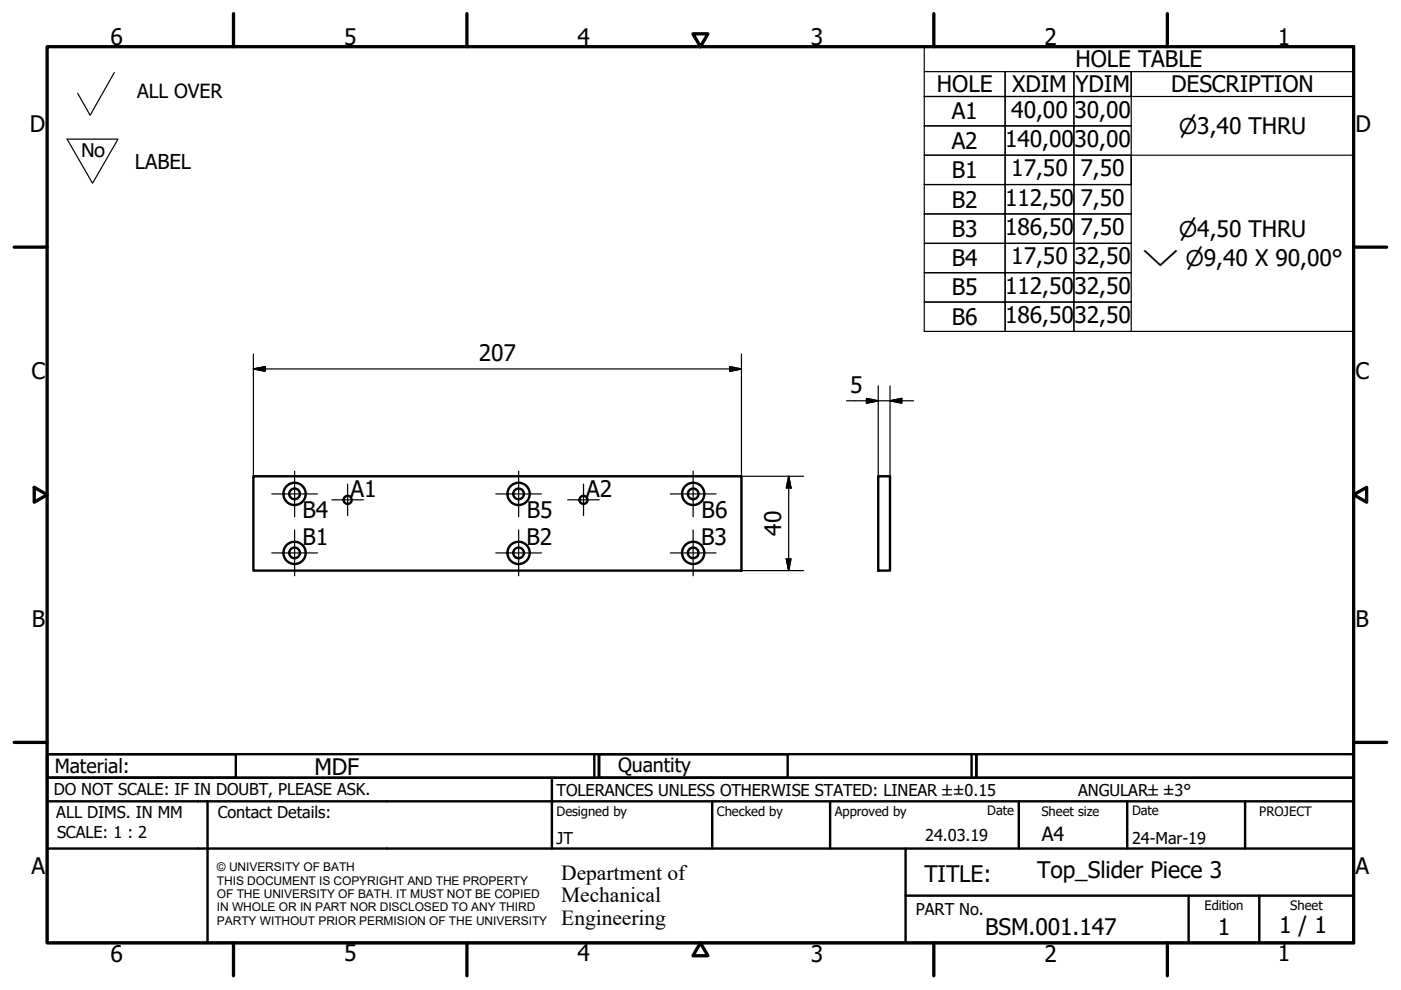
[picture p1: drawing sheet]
<svg xmlns="http://www.w3.org/2000/svg" width="297mm" height="210mm" viewBox="0 0 297 210" stroke-linecap="round" stroke-linejoin="round" font-family="sans-serif">
<!-- layer: Visible (ISO) -->
<g fill="none" stroke="#000" stroke-width=".51">
<path d="M53.7 101h103.5v20h-103.5zM186.2 101h2.5v20h-2.5z"/>
<circle cx="62.5" cy="104.7" r="1.13"/>
<circle cx="62.5" cy="117.2" r="1.13"/>
<circle cx="62.5" cy="104.7" r="2.36"/>
<circle cx="62.5" cy="117.2" r="2.36"/>
<circle cx="73.7" cy="106" r=".86"/>
<circle cx="110" cy="104.7" r="1.13"/>
<circle cx="110" cy="117.2" r="1.13"/>
<circle cx="110" cy="104.7" r="2.36"/>
<circle cx="110" cy="117.2" r="2.36"/>
<circle cx="123.7" cy="106" r=".86"/>
<circle cx="147" cy="104.7" r="1.13"/>
<circle cx="147" cy="117.2" r="1.13"/>
<circle cx="147" cy="104.7" r="2.36"/>
<circle cx="147" cy="117.2" r="2.36"/>
</g>
<!-- layer: Border (ISO) -->
<g fill="none" stroke="#000" stroke-width=".7">
<path d="M10 9.9h277v190h-277zM49.5 2.9v7M99 2.9v7M146.9 7.2h3.2l-1.6 2.7zM198 2.9v7M247.5 2.9v7M3 52.4h7M287 52.4h7M7.3 103.3l2.7 1.6-2.7 1.6zM287 104.9l2.8-1.6v3.2zM3 157.4h7M287 157.4h7"/>
<path d="M49.5 199.9v7M99 199.9v7M148.5 199.9l1.6 2.7h-3.2zM198 199.9v7M247.5 199.9v7"/>
</g>
<!-- layer: Title (ISO) -->
<g fill="none" stroke="#000" stroke-width=".51">
<path d="M10 159.9h40v5h-40zM10 159.9h117v5h-117zM126 159.9v5M127 159.9h40v5h-40zM127 159.9h80v5h-80zM206 159.9v5M207 159.9h80v5h-80zM10 169.9v-5h277v5M10 169.9h277v30h-277zM10 179.9h277M44 169.9v30M117 164.9v15"/>
<path d="M151 169.9v10M176 169.9v10M192 179.9v20M216 169.9v10M239 169.9v10M264 169.9v10M192 189.9h95M252 189.9v10M267 189.9v10"/>
</g>
<!-- layer: Sketch Geometry (ISO) -->
<path d="M24.2 15.4l-5.1 9-2.6-4.6M14.2 29.5h10.8l-5.4 9.4z" fill="none" stroke="#000" stroke-width=".25"/>
<!-- layer: Symbol (ISO) -->
<g fill="none" stroke="#000" stroke-width=".25">
<path d="M196 15.2h17.1v5.3h-17.1h17.1v6.2h-17.1h17.1v6.2h-17.1h17.1v6.2h-17.1h17.1v6.3h-17.1h17.1v6.2h-17.1h17.1v6.2h-17.1h17.1v6.2h-17.1h17.1v6.3v-6.3h14.6v6.3v-6.3h12.1v6.3M196 9.9h91v60.4h-91zM213.1 15.2h14.6v5.3h-14.6zM227.7 15.2h12.1v5.3h-12.1zM287 15.2h-47.2v5.3h47.2M213.1 20.5h14.6v6.2h-14.6zM213.1 26.7h14.6v6.2h-14.6zM213.1 32.9h14.6v6.2h-14.6zM213.1 39.1h14.6v6.3h-14.6zM227.7 20.5h12.1v6.2h-12.1zM227.7 26.7h12.1v6.2h-12.1zM227.7 32.9h12.1v6.2h-12.1z"/>
<path d="M227.7 39.1h12.1v6.3h-12.1zM239.8 39.1v-6.2h47.2v6.2M213.1 45.4h14.6v6.2h-14.6zM213.1 51.6h14.6v6.2h-14.6zM213.1 57.8h14.6v6.2h-14.6zM227.7 45.4h12.1v6.2h-12.1zM227.7 51.6h12.1v6.2h-12.1zM227.7 57.8h12.1v6.2h-12.1z"/>
</g>
<!-- layer: Dimension (ISO) -->
<g fill="none" stroke="#000" stroke-width=".25">
<path d="M53.7 78.2l2.5-.5v1zM53.7 78.2h103.5M53.7 75v26M154.7 77.7l2.5 .5-2.5 .5zM157.2 75v26h13.2M179.5 85h14.2M183.7 84.5l2.5 .5-2.5 .5zM186.2 81.8v19.2M188.7 85l2.5-.5v1zM188.7 81.8v19.2M166.7 118.5h1l-.5 2.5zM167.2 101l.5 2.5h-1z"/>
<path d="M167.2 101v20M157.2 121h13.2"/>
</g>
<path d="M53.7 78.2l2.5-.5zM53.7 78.2l2.5-.5v1zM154.7 78.7l2.5-.5zM154.7 77.7l2.5 .5-2.5 .5zM183.7 85.5l2.5-.5zM183.7 84.5l2.5 .5-2.5 .5zM188.7 85l2.5-.5zM188.7 85l2.5-.5v1zM166.7 118.5l.5 2.5zM166.7 118.5h1l-.5 2.5zM167.2 101l.5 2.5zM167.2 101l.5 2.5h-1z" fill="#000" stroke="#000" stroke-width=".25"/>
<!-- layer: Center Mark (ISO) -->
<g fill="none" stroke="#000" stroke-width=".25">
<path d="M62.5 99.9v9.7M110 99.9v9.7M147 99.9v9.7M57.6 104.7h9.7M57.6 117.2h9.7M62.5 112.4v9.7M70.4 106h6.7M73.7 102.6v6.7M105.1 117.2h9.7M105.1 104.7h9.7M110 112.4v9.7M120.4 106h6.7"/>
<path d="M123.7 102.6v6.7M142.1 104.7h9.7M142.1 117.2h9.7M147 112.4v9.7"/>
</g>
<g font-size="4.8">
<text x="23.4" y="9.5">6</text>
<text x="72.9" y="9.5">5</text>
<text x="122.4" y="9.5">4</text>
<text x="171.9" y="9.5">3</text>
<text x="221.4" y="9.5">2</text>
<text x="270.9" y="9.5">1</text>
<text x="228" y="14.3">HOLE TABLE</text>
<text x="198.6" y="19.6">HOLE</text>
<text x="214.6" y="19.6">XDIM</text>
<text x="228" y="19.6">YDIM</text>
<text x="248.3" y="19.6">DESCRIPTION</text>
<text x="6.3" y="27.9">D</text>
<text x="201.8" y="25.3">A1</text>
<text x="214.4" y="24.9">40,00</text>
<text x="227.8" y="24.9">30,00</text>
<text x="287.4" y="27.9">D</text>
<text x="201.8" y="31.6">A2</text>
<text x="213.1" y="31.2">140,00</text>
<text x="227.8" y="31.2">30,00</text>
<text x="201.8" y="37.8">B1</text>
<text x="214.4" y="37.4">17,50</text>
<text x="229.1" y="37.4">7,50</text>
<text x="201.8" y="44">B2</text>
<text x="213.1" y="43.6">112,50</text>
<text x="229.1" y="43.6">7,50</text>
<text x="201.8" y="50.2">B3</text>
<text x="213.1" y="49.8">186,50</text>
<text x="229.1" y="49.8">7,50</text>
<text x="201.8" y="56.4">B4</text>
<text x="214.4" y="56">17,50</text>
<text x="227.8" y="56">32,50</text>
<text x="201.8" y="62.6">B5</text>
<text x="213.1" y="62.3">112,50</text>
<text x="227.8" y="62.3">32,50</text>
<text x="201.8" y="68.9">B6</text>
<text x="213.1" y="68.5">186,50</text>
<text x="227.8" y="68.5">32,50</text>
<text x="101.5" y="76.6">207</text>
<text x="6.7" y="80.4">C</text>
<text x="180.2" y="83.4">5</text>
<text x="287.4" y="80.4">C</text>
<text x="74.3" y="105.4">A1</text>
<text x="124.3" y="105.4">A2</text>
<text x="64.1" y="109.9">B4</text>
<text x="111.7" y="109.8">B5</text>
<text x="148.8" y="109.8">B6</text>
<text x="165.6" y="113.6" transform="rotate(-90 165.6 113.6)">40</text>
<text x="64.1" y="115.6">B1</text>
<text x="111.6" y="115.6">B2</text>
<text x="148.6" y="115.5">B3</text>
<text x="6.8" y="132.9">B</text>
<text x="287.4" y="132.9">B</text>
<text x="66.7" y="164.4">MDF</text>
<text x="6.7" y="185.4">A</text>
<text x="287.4" y="185.4">A</text>
<text x="196" y="187">TITLE:</text>
<text x="219.9" y="186.2">Top_Slider Piece 3</text>
<text x="271.2" y="197.9">1 / 1</text>
<text x="23.4" y="203.9">6</text>
<text x="72.9" y="203.8">5</text>
<text x="122.4" y="203.8">4</text>
<text x="171.9" y="203.9">3</text>
<text x="208.9" y="198.2">BSM.001.147</text>
<text x="221.4" y="203.9">2</text>
<text x="258.2" y="198.2">1</text>
<text x="270.9" y="203.8">1</text>
</g>
<text font-size="4.7" x="17.1" y="33.3">No</text>
<g font-size="4.6">
<text x="249.9" y="28.4">⌀3,40 THRU</text>
<text x="249.9" y="50.2">⌀4,50 THRU</text>
<text x="242.2" y="56.3">⌵ ⌀9,40 X 90,00°</text>
<text x="119" y="186.5">Department of</text>
<text x="119" y="191.3">Mechanical</text>
<text x="119" y="196">Engineering</text>
</g>
<text font-size="4.3" x="28.6" y="35.7">LABEL</text>
<g font-size="4.1">
<text x="29.1" y="20.9">ALL OVER</text>
<text x="11.6" y="163.9">Material:</text>
<text x="131" y="163.7">Quantity</text>
<text x="220.9" y="178.4">A4</text>
</g>
<g font-size="3.5">
<text x="11.4" y="168.5">DO NOT SCALE: IF IN DOUBT, PLEASE ASK.</text>
<text x="11.9" y="173.5">ALL DIMS. IN MM</text>
<text x="46.2" y="173.5">Contact Details:</text>
<text x="118" y="168.8">TOLERANCES UNLESS OTHERWISE STATED: LINEAR ±±0.15</text>
<text x="228.6" y="168.8">ANGULAR±±3°</text>
<text x="12.1" y="177.6">SCALE: 1 : 2</text>
<text x="118" y="178.9">JT</text>
<text x="196.2" y="178.3">24.03.19</text>
<text x="240" y="178.9">24-Mar-19</text>
<text x="194.2" y="194.1">PART No.</text>
</g>
<g font-size="2.8">
<text x="118" y="173">Designed by</text>
<text x="152" y="173">Checked by</text>
<text x="177" y="173">Approved by</text>
<text x="209.3" y="172.9">Date</text>
<text x="220.8" y="173">Sheet size</text>
<text x="240" y="172.9">Date</text>
<text x="267" y="172.9">PROJECT</text>
<text x="255.4" y="193">Edition</text>
<text x="273.6" y="193">Sheet</text>
</g>
<g font-size="2.5">
<text x="46" y="184.7">© UNIVERSITY OF BATH</text>
<text x="46" y="187.6">THIS DOCUMENT IS COPYRIGHT AND THE PROPERTY</text>
<text x="46" y="190.4">OF THE UNIVERSITY OF BATH. IT MUST NOT BE COPIED</text>
<text x="46" y="193.2">IN WHOLE OR IN PART NOR DISCLOSED TO ANY THIRD</text>
<text x="46" y="196.1">PARTY WITHOUT PRIOR PERMISION OF THE UNIVERSITY</text>
</g>
</svg>
